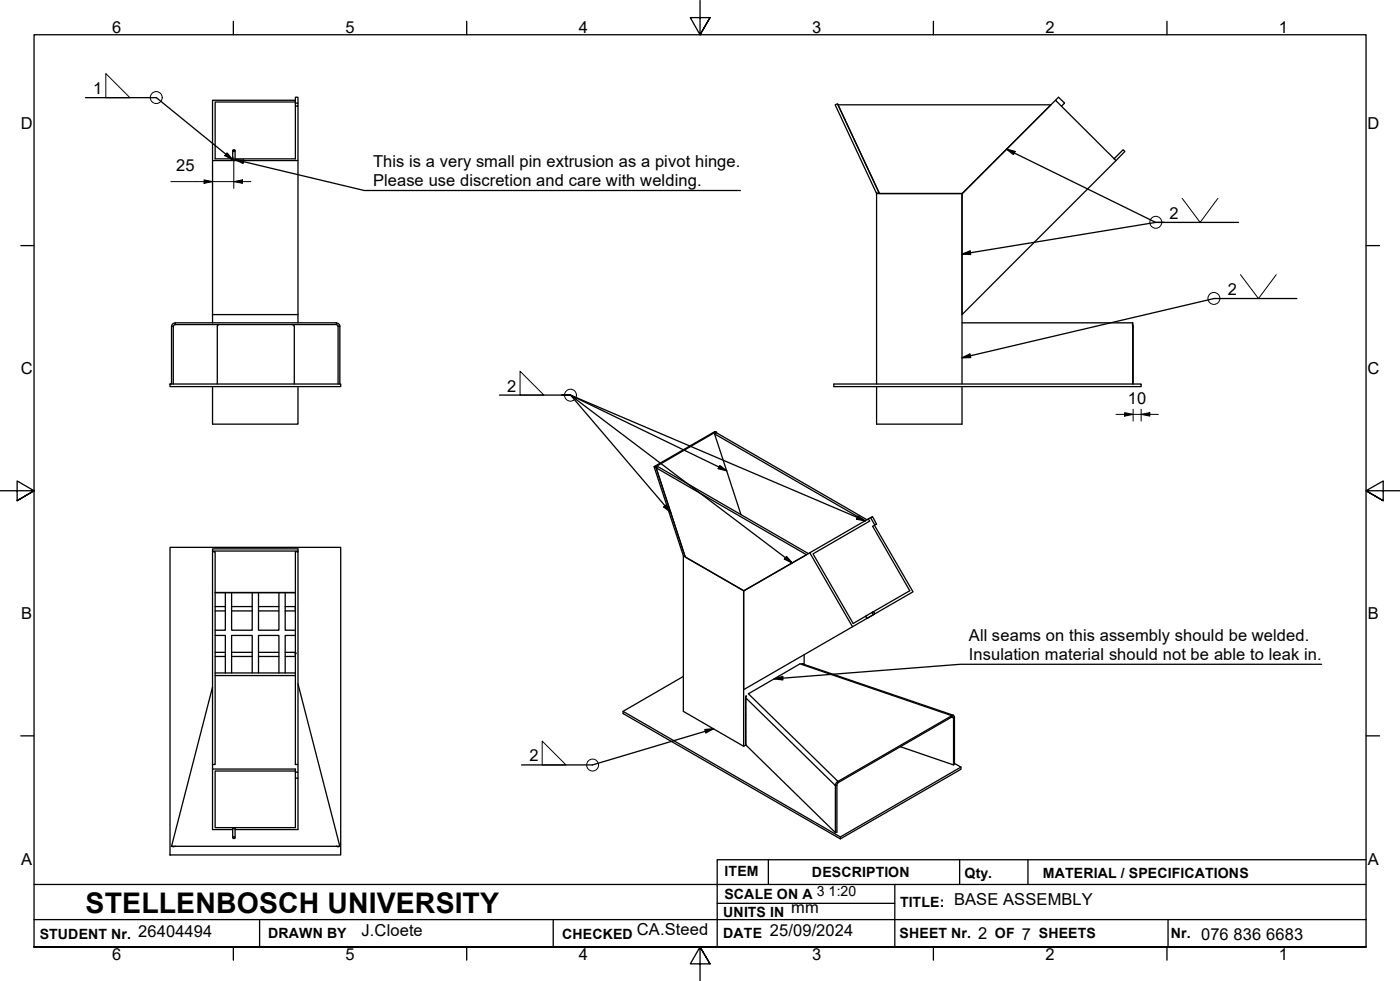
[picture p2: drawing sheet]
<svg xmlns="http://www.w3.org/2000/svg" width="410mm" height="287mm" viewBox="0 0 410 287" stroke-linecap="round" stroke-linejoin="round" font-family="sans-serif">
<!-- layer: Visible Edges(ISO) -->
<g fill="none" stroke="#000" stroke-width=".38">
<path d="M86.5 30.2h.7v.9h-.7zM86.5 30.2v-1.7h.7v1.7M86.5 29.4h-24.3v17.6h25v-15.9M86.5 29.9h-23.5v16.6h5.1M86.5 31.1v15.4h-17.7M244.5 30.7l.7-.3 12.2 25.9-.7 .4zM245.4 30.7h62.3l-26 26h-24.2zM309.1 29.4l-27.4 27.3v35.4l45.1-45.1-17.7-17.6 .8-.9 1.8 1.7-.9 .9M62.2 47v45.1h25M68.1 44.1v2.8l.4 .1 .3-.2v-2.7M87.2 47v47.5M256.7 56.7h25v55.7"/>
<path d="M256.7 56.7v55.7M326.2 46.5l2.7-2.7 .5 .5-2.6 2.7M50.2 95.5h.5M50.2 95.5v16.9M50.7 95.5v16.9M51.3 94.5a1.09 1.09 0 0 0-1.1 1M51.3 95l-.6 .5M51.3 94.5v.5M51.3 94.5h47.2M51.3 95h47.2M62.2 92.1v2.4M64.1 95l-.5 .5v16.9"/>
<path d="M85.6 95l.6 .5v16.9M98.5 94.5a1.09 1.09 0 0 1 1 1M98.5 94.5v.5M98.5 95l.5 .5M99 95.5h.5M99 95.5v16.9M99.5 95.5v16.9M281.7 94.5h50M331.7 94.5v1M331.7 94.5l.1 1M331.7 95.5h.1M331.7 95.5v16.9"/>
<path d="M331.8 95.5v16.9M49.8 112.4h50v.8h-50zM62.2 113.2v11h25v-11M244.2 112.4h89.9v.8h-89.9zM256.7 113.2v11h25v-11M192.1 136.9l8.6 26.2 17.1 9.8 18.4-10.5-44.1-25.5 .6-.3 44 25.5M209.2 127l7.8 23.7M209.7 126.4l-17.7 10.2M209.8 126.7l-.1-.3h-.5l-17.7 10.2h.5l8.5 26.2-.4-.1-8.6-26.1M253.9 152.2l-44.1-25.5-.6 .3 44.1 25.5M254.9 151.5l-.6 .4M256 153.7l11.3 19.5-17.7 10.3-12.5-21.7 17.2-9.9 .3 .6-16.5 9.6 11.7 20.4 3.8-2.2"/>
<path d="M256.2 153.7l-1.3-2.2 .6-.3 1.2 2.2-1.2 .7 10.9 18.8-10.8 6.2M49.8 160.2h50v90.1h-50zM62.2 161.5v-.8h25v.8M62.2 161.5h.8v62.3h-.8zM62.2 161.3h25M63 173.5h23.5M63 173.4h23.5M63 177.6h3M63 178.8h3M66 173.5v11h-3M67.8 173.5v11h6.1v-11M67.8 177.6h6.1"/>
<path d="M67.8 178.8h6.1M75.7 173.5v11h6v-11M75.7 177.6h6M75.7 178.8h6M83.5 173.5v11h3M83.5 177.6h3v1.2h-3M86.5 161.5h.7v62.3h-.7zM237.1 161.8l-19.4 11.2v28.9l31.9-18.4M255.5 179.1l-1.9 1.2M255.9 179.8l-1.8 1.1-.5-.2v-.4M63 186h3v11M63 197h23.5"/>
<path d="M63 197.8h23.5M63 191h3M63 192.2h3M67.8 197v-11h6.1v11M67.8 191h6.1M67.8 192.2h6.1M75.7 197v-11h6v11M75.7 191h6M75.7 192.2h6M83.5 191h3v1.2h-3M86.5 186h-3v11M200.1 198l-17.7 10.2v.7l63.7 36.7v-.6l35.3-20.4"/>
<path d="M234.3 194.3l-15.2 8.8M234.8 194.3l44.3 15.1M234.9 194.3h.1M235.5 191.7v2.8M62.2 201.1l-12 46.6M87.2 200.2l12.3 47.5M182.4 208.2l63.7 36.8M218.3 204.7h.1M218.3 205.5l.1 .1M218.3 204.9h.1M218.3 217.5h.1M218.3 216.7h.1"/>
<path d="M218.3 215.7h.1M218.3 210.3l.1 .1M218.3 209.3l.1 .1M218.3 214.2l.1 .1M218.3 203.9l.1 .1M218.4 218.1l-.7 .4-17.6-10.3v-45.5l17.6 10.2v45.6M218.4 218.1l26.2 25.6M218.4 207.3h-.1M218.5 203.7l-.1 14.4M218.6 203.7l-.3 .1 .1 14.3M278.7 209.5a.44 .44 0 0 1 .5-.1 .44 .44 0 0 1 .3 .5M278.7 209.5v.4"/>
<path d="M278.7 209.9l.5 .2M278.7 209.5l-33.3 19.2M278.7 209.9l-33.3 19.2M279.2 210.1v13.8l-15.5-5.3M279.5 209.9v13.8l-.3 .2M279.5 209.9l-.3 .2M62.2 223.8v1.3M86.5 227.8v-1.8h.7v1.8M86.5 226v-.9h-24.3v17.7h5.9M86.5 225.7h-23.5v16.6h23.5v-14.5M86.5 227.8h.7M87.2 223.8v2.2"/>
<path d="M87.2 227.8v15h-18.4M245 229.8v13.8l-.4 .1v-13.8M245 229.8l-.4 .1M245.4 228.7l-.6 .5-.2 .7M245.4 229.1l-.4 .7M245.4 228.7v.4M279.5 223.5l1.9 1.1v.6l-35.3 20.4M50.2 247.7h1.1M51.3 247.7h47.2M68.5 242.3l-.4 .2v2.7M68.5 242.3v.2zM68.5 242.3l.3 .2v2.7"/>
<path d="M98.5 247.7h1"/>
<circle cx="68.4" cy="44" r=".3"/>
<circle cx="255.8" cy="179.5" r=".36"/>
<circle cx="68.4" cy="245.1" r=".3"/>
</g>
<g fill="#000">
<circle cx="86.5" cy="191.2" r=".19"/>
<circle cx="234.9" cy="194.3" r=".19"/>
</g>
<!-- layer: Visible Tangent Edges(ISO) -->
<path d="M234.3 194.3l44.4 15.2M218.4 204.3l26.2 25.6M219.1 203.1l26.3 25.6M278.6 209.9l.6 .2" fill="none" stroke="#000" stroke-width=".38"/>
<!-- layer: Border_0 -->
<g fill="none" stroke="#000" stroke-width=".38">
<path d="M68.3 6.2v4M136.7 6.2v4M205 .1v10.1l-2.9-5h5.8l-2.9 5 2.9-5M273.3 6.2v4M341.7 6.2v4M6.1 71.9h3.9M400 71.9h3.9M0 143.7h10l-5-2.9v5.8l5-2.9-5 2.9M410 143.7h-10l5-2.9v5.8l-5-2.9 5 2.9M6.1 215.4h3.9M400 215.4h3.9M10 277.2v-267h390v267h-390h390"/>
<path d="M68.3 277.2v3.9M136.7 277.2v3.9M273.3 277.2v3.9M341.7 277.2v3.9M207.9 282.1l-2.9-4.9 2.9 4.9h-5.8l2.9-4.9v10"/>
</g>
<!-- layer: Sketch Geometry(ISO) -->
<path d="M10 258.9h390M225 251.7v7.2M262 258.9v18.3M281 251.7v7.2M301 251.7v7.2M400 251.7h-190v25.5M10 277.2h390M10 269.2h390M76 269.2v8M162 269.2v8M210 264.4h52M342 269.2v8" fill="none" stroke="#000" stroke-width=".38"/>
<!-- layer: Dimensions(ISO) -->
<path d="M50 53.2h23.5M59.8 52.7l2.4 .5-2.4 .5zM62.2 49v6.1M68.5 53.2l2.5-.5v1zM68.5 46.1v9M331.8 119.8v3.5M334.1 119.8v3.5M326.8 121.3h12.4M329.3 120.8l2.5 .5-2.5 .5zM334.1 121.3l2.6-.5v1z" fill="none" stroke="#000" stroke-width=".29"/>
<path d="M59.8 52.7l2.4 .5-2.4 .5zM68.5 53.2l2.5-.5v1zM329.3 120.8l2.5 .5-2.5 .5zM334.1 121.3l2.6-.5v1z" fill="#000"/>
<!-- layer: Symbols(ISO) -->
<g fill="none" stroke="#000" stroke-width=".38">
<path d="M25 28.6h20.8l22.3 18.2M66.5 44.8l1.6 2-2.3-1.3zM68.8 46.8l2.6 .1-.2 .9zM68.8 46.8l37.9 9h110.1M294.7 43.6l2.5 .7-.5 .9zM294.7 43.6l43.7 21.5h2.5M281.7 74.4l2.3-.9 .2 1zM362.6 65.1h-24.2l-56.7 9.3M379.7 87.4h-24.2l-73.8 17.3M146.2 115.6h20.8l45.8 22.2M164.5 115.6h2.5l29.4 34.4M281.7 104.7l2.3-1.1 .2 1.1z"/>
<path d="M210.8 136.3l2 1.5-2.5-.6zM194.4 148.4l.7-.6 1.3 2.2zM251.2 151l2.1 1.5-2.5-.5zM253.3 152.5l-86.3-36.9h-2.5h2.5l65 49.2M230.3 162.9l1.7 1.9-2.3-1.1zM226.7 198.7l2.5-.7v1zM387 194.5h-105.8l-54.5 4.2M206.4 213.6l2.5-.3-2.2 1.2zM208.9 213.3l-35.4 10.6h-20.8"/>
</g>
<path d="M66.5 44.8l1.6 2-2.3-1.3zM68.8 46.8l2.6 .1-.2 .9zM294.7 43.6l2.5 .7-.5 .9zM281.7 74.4l2.3-.9 .2 1zM281.7 104.7l2.3-1.1 .2 1.1zM210.8 136.3l2 1.5-2.5-.6zM194.4 148.4l.7-.6 1.3 2.2zM251.2 151l2.1 1.5-2.5-.5zM230.3 162.9l1.7 1.9-2.3-1.1zM226.7 198.7l2.5-.7v1zM206.4 213.6l2.5-.3-2.2 1.2z" fill="#000"/>
<g fill="none" stroke="#000" stroke-width=".29">
<path d="M31 21.5l7 7.1h-7zM346.1 58.1l5.3 7 5.2-7M363.2 80.4l5.3 7 5.2-7M152.3 108.7l7 6.9h-7zM158.7 216.9l7 7h-7z"/>
<circle cx="45.8" cy="28.6" r="1.75"/>
<circle cx="338.4" cy="65.1" r="1.75"/>
<circle cx="355.4" cy="87.4" r="1.75"/>
<circle cx="167" cy="115.7" r="1.75"/>
<circle cx="173.5" cy="223.9" r="1.75"/>
</g>
<text font-size="8.3" x="25.1" y="267.2">STELLENBOSCH UNIVERSITY</text>
<g font-size="4.8">
<text x="32.8" y="9.7">6</text>
<text x="101.2" y="9.7">5</text>
<text x="169.5" y="9.7">4</text>
<text x="237.8" y="9.7">3</text>
<text x="306.1" y="9.7">2</text>
<text x="374.5" y="9.7">1</text>
<text x="27.2" y="27.5">1</text>
<text x="6.1" y="37.8">D</text>
<text x="400.4" y="37.8">D</text>
<text x="51.6" y="50.1">25</text>
<text x="109.2" y="49">This is a very small pin extrusion as a pivot hinge.</text>
<text x="109.2" y="54.4">Please use discretion and care with welding.</text>
<text x="342.4" y="64">2</text>
<text x="359.5" y="86.3">2</text>
<text x="6.1" y="109.6">C</text>
<text x="400.4" y="109.6">C</text>
<text x="148.5" y="114.6">2</text>
<text x="330.3" y="118.2">10</text>
<text x="6.2" y="181.3">B</text>
<text x="400.5" y="181.3">B</text>
<text x="283.7" y="187.7">All seams on this assembly should be welded.</text>
<text x="283.7" y="193.2">Insulation material should not be able to leak in.</text>
<text x="155" y="222.9">2</text>
<text x="6.2" y="253.1">A</text>
<text x="400.5" y="253.1">A</text>
<text x="231.6" y="267.3">mm</text>
<text x="279.3" y="264.9">BASE ASSEMBLY</text>
<text x="40.4" y="274.2">26404494</text>
<text x="105.9" y="274">J.Cloete</text>
<text x="186.5" y="273.8">CA.Steed</text>
<text x="225.4" y="274">25/09/2024</text>
<text x="286.4" y="275">2</text>
<text x="299.2" y="275.1">7</text>
<text x="351.7" y="275">076</text>
<text x="361.2" y="275">836</text>
<text x="370.7" y="275">6683</text>
<text x="32.8" y="281.1">6</text>
<text x="101.2" y="281.1">5</text>
<text x="169.5" y="281.1">4</text>
<text x="237.8" y="281.1">3</text>
<text x="306.1" y="281.1">2</text>
<text x="374.5" y="281.1">1</text>
</g>
<g font-size="4.1">
<text x="212.2" y="256.5">ITEM</text>
<text x="237.7" y="256.7">DESCRIPTION</text>
<text x="282.4" y="256.9">Qty.</text>
<text x="305.4" y="256.9">MATERIAL / SPECIFICATIONS</text>
<text x="212.1" y="263">SCALE ON A 3</text>
<text x="242.6" y="262.2">1:20</text>
<text x="211.8" y="268.4">UNITS IN</text>
<text x="263.5" y="265.6">TITLE:</text>
<text x="11.6" y="274.8">STUDENT Nr.</text>
<text x="78.5" y="274.6">DRAWN BY</text>
<text x="164.6" y="274.8">CHECKED</text>
<text x="211.8" y="274.6">DATE</text>
<text x="263.4" y="274.6">SHEET Nr.</text>
<text x="291.3" y="274.6">OF</text>
<text x="304.2" y="274.6">SHEETS</text>
<text x="342.8" y="274.5">Nr.</text>
</g>
</svg>
